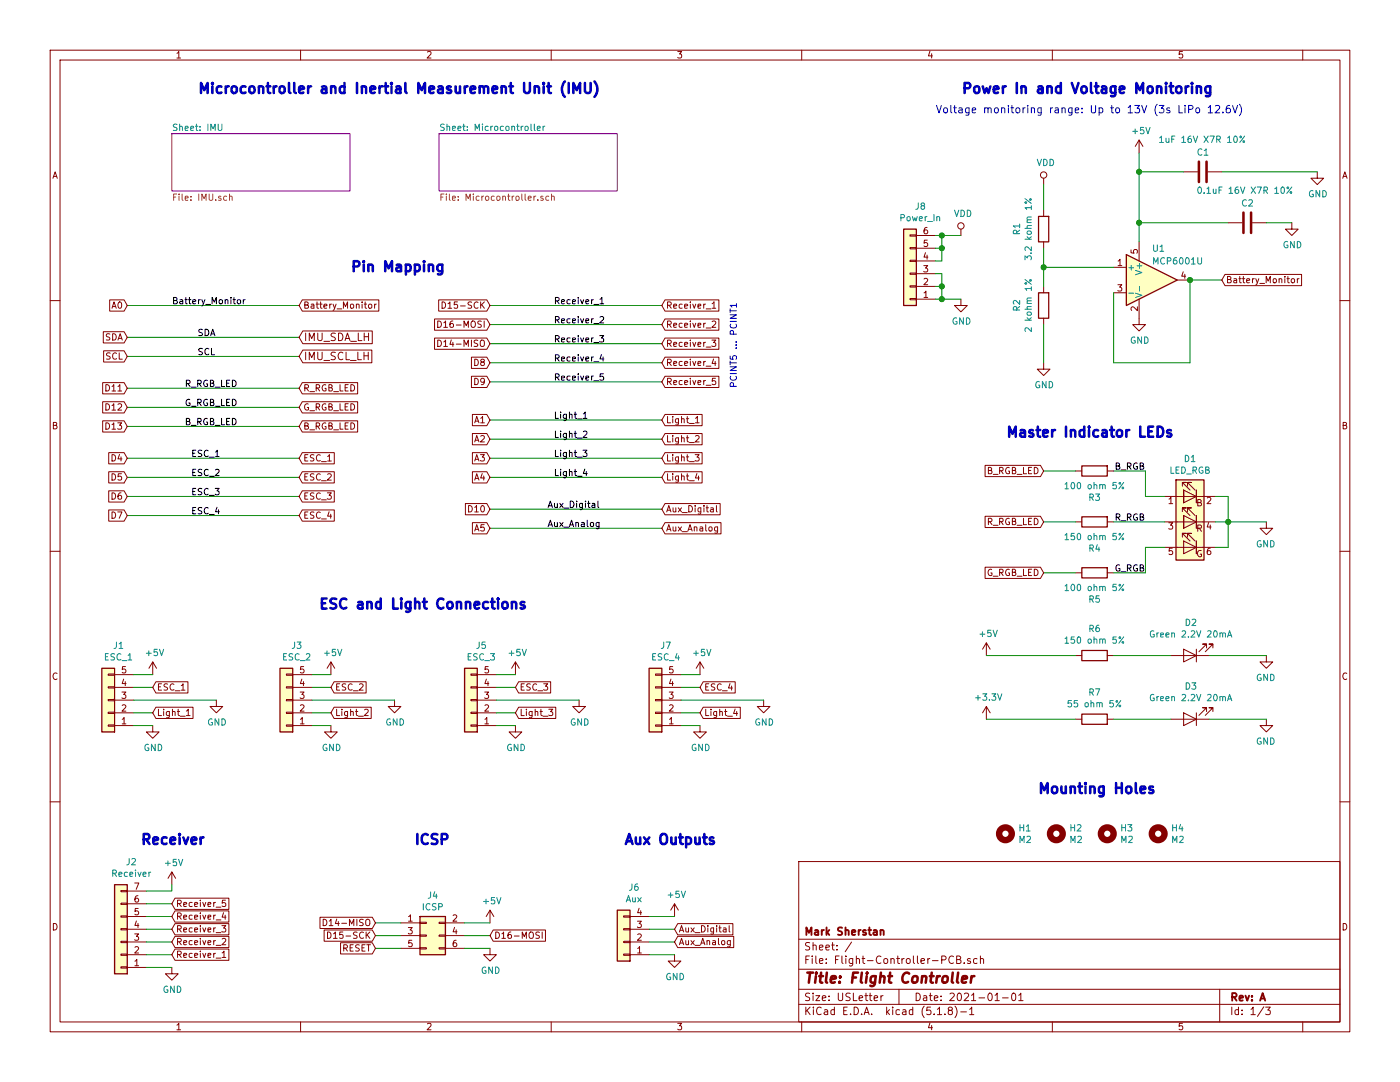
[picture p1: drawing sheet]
EESchema Schematic File Version 4
LIBS:Flight-Controller-PCB-cache
EELAYER 30 0
EELAYER END
$Descr USLetter 11000 8500
encoding utf-8
Sheet 1 3
Title "Flight Controller"
Date "2021-01-01"
Rev "A"
Comp "Mark Sherstan"
Comment1 ""
Comment2 ""
Comment3 ""
Comment4 ""
$EndDescr
Text Notes 7550 750  0    79   ~ 16
Power In and Voltage Monitoring
$Sheet
S 1350 1050 1400 450 
U 5FD99B6C
F0 "IMU" 50
F1 "IMU.sch" 50
$EndSheet
$Sheet
S 3450 1050 1400 450 
U 5FDD4B9C
F0 "Microcontroller" 50
F1 "Microcontroller.sch" 50
$EndSheet
$Comp
L power:VDD #PWR?
U 1 1
P 7550 1850
AR Path="/5FDD4B9C/60059FB0" Ref="#PWR?"  Part="1" 
AR Path="/60059FB0" Ref="#PWR019"  Part="1" 
F 0 "#PWR019" H 7550 1700 50  0001 C CNN
F 1 "VDD" H 7567 2023 50  0000 C CNN
F 2 "" H 7550 1850 50  0001 C CNN
F 3 "" H 7550 1850 50  0001 C CNN
	1    7550 1850
	1    0    0    -1  
$EndComp
$Comp
L power:GND #PWR020
U 1 1
P 7550 2350
F 0 "#PWR020" H 7550 2100 50  0001 C CNN
F 1 "GND" H 7555 2177 50  0000 C CNN
F 2 "" H 7550 2350 50  0001 C CNN
F 3 "" H 7550 2350 50  0001 C CNN
	1    7550 2350
	1    0    0    -1  
$EndComp
Wire Wire Line
	7350 2350 7400 2350
Wire Wire Line
	7350 1850 7400 1850
$Comp
L power:VDD #PWR?
U 1 1
P 8200 1450
AR Path="/5FDD4B9C/6005BC3C" Ref="#PWR?"  Part="1" 
AR Path="/6005BC3C" Ref="#PWR023"  Part="1" 
F 0 "#PWR023" H 8200 1300 50  0001 C CNN
F 1 "VDD" H 8217 1623 50  0000 C CNN
F 2 "" H 8200 1450 50  0001 C CNN
F 3 "" H 8200 1450 50  0001 C CNN
	1    8200 1450
	1    0    0    -1  
$EndComp
$Comp
L Device:R R?
U 1 1
P 8200 1800
AR Path="/5FD99B6C/6005CA0F" Ref="R?"  Part="1" 
AR Path="/5FD9E07D/6005CA0F" Ref="R?"  Part="1" 
AR Path="/5FDD4B9C/6005CA0F" Ref="R?"  Part="1" 
AR Path="/6005CA0F" Ref="R1"  Part="1" 
F 0 "R1" V 8407 1800 50  0000 C CNN
F 1 "3.2 kohm 1%" V 8316 1800 50  0000 C CNN
F 2 "Resistor_SMD:R_0603_1608Metric_Pad1.05x0.95mm_HandSolder" V 8130 1800 50  0001 C CNN
F 3 "~" H 8200 1800 50  0001 C CNN
	1    8200 1800
	-1   0    0    1   
$EndComp
$Comp
L Device:R R?
U 1 1
P 8200 2400
AR Path="/5FD99B6C/6005CE27" Ref="R?"  Part="1" 
AR Path="/5FD9E07D/6005CE27" Ref="R?"  Part="1" 
AR Path="/5FDD4B9C/6005CE27" Ref="R?"  Part="1" 
AR Path="/6005CE27" Ref="R2"  Part="1" 
F 0 "R2" V 8407 2400 50  0000 C CNN
F 1 "2 kohm 1%" V 8316 2400 50  0000 C CNN
F 2 "Resistor_SMD:R_0603_1608Metric_Pad1.05x0.95mm_HandSolder" V 8130 2400 50  0001 C CNN
F 3 "~" H 8200 2400 50  0001 C CNN
	1    8200 2400
	-1   0    0    1   
$EndComp
$Comp
L power:GND #PWR024
U 1 1
P 8200 2850
F 0 "#PWR024" H 8200 2600 50  0001 C CNN
F 1 "GND" H 8205 2677 50  0000 C CNN
F 2 "" H 8200 2850 50  0001 C CNN
F 3 "" H 8200 2850 50  0001 C CNN
	1    8200 2850
	1    0    0    -1  
$EndComp
Wire Wire Line
	8200 1450 8200 1650
Text Notes 1550 750  0    79   ~ 16
Microcontroller and Inertial Measurement Unit (IMU)
$Comp
L power:+5V #PWR025
U 1 1
P 8950 1200
F 0 "#PWR025" H 8950 1050 50  0001 C CNN
F 1 "+5V" H 8965 1373 50  0000 C CNN
F 2 "" H 8950 1200 50  0001 C CNN
F 3 "" H 8950 1200 50  0001 C CNN
	1    8950 1200
	1    0    0    -1  
$EndComp
$Comp
L Amplifier_Operational:MCP6001U U1
U 1 1
P 9050 2200
F 0 "U1" H 9050 2450 50  0000 L CNN
F 1 "MCP6001U" H 9050 2350 50  0000 L CNN
F 2 "Package_TO_SOT_SMD:SOT-23-5" H 9050 2200 50  0001 L CNN
F 3 "" H 9050 2200 50  0001 C CNN
F 4 "https://www.digikey.ca/en/products/detail/microchip-technology/MCP6001UT-I-OT/562450" H 9050 2200 50  0001 C CNN "Digi-Key LinkDigi LinkDigi-Key Link"
F 5 "Microchip Technology" H 9050 2200 50  0001 C CNN "Manufacturer"
F 6 "MCP6001UT-I/OT" H 9050 2200 50  0001 C CNN "Manufacturer #"
F 7 "MCP6001UT-I/OTCT-ND" H 9050 2200 50  0001 C CNN "Digi-Key #"
	1    9050 2200
	1    0    0    -1  
$EndComp
$Comp
L Device:C C?
U 1 1
P 9800 1750
AR Path="/5FD99B6C/6007A77A" Ref="C?"  Part="1" 
AR Path="/5FD9E07D/6007A77A" Ref="C?"  Part="1" 
AR Path="/5FDD4B9C/6007A77A" Ref="C?"  Part="1" 
AR Path="/6007A77A" Ref="C2"  Part="1" 
F 0 "C2" V 9950 1700 50  0000 L CNN
F 1 "0.1uF 16V X7R 10%" V 10050 1350 50  0000 L CNN
F 2 "Capacitor_SMD:C_0603_1608Metric_Pad1.05x0.95mm_HandSolder" H 9838 1600 50  0001 C CNN
F 3 "~" H 9800 1750 50  0001 C CNN
	1    9800 1750
	0    1    -1   0   
$EndComp
$Comp
L power:GND #PWR026
U 1 1
P 8950 2500
F 0 "#PWR026" H 8950 2250 50  0001 C CNN
F 1 "GND" H 8955 2327 50  0000 C CNN
F 2 "" H 8950 2500 50  0001 C CNN
F 3 "" H 8950 2500 50  0001 C CNN
	1    8950 2500
	1    0    0    -1  
$EndComp
Wire Wire Line
	8750 2850 9350 2850
Wire Wire Line
	8750 2100 8200 2100
Connection ~ 8200 2100
Wire Wire Line
	8200 2100 8200 2250
Wire Wire Line
	8200 1950 8200 2100
Wire Wire Line
	8200 2550 8200 2850
Wire Wire Line
	8750 2300 8750 2850
Wire Wire Line
	9350 2200 9350 2850
Text Notes 2750 2150 0    79   ~ 16
Pin Mapping
Text GLabel 2350 2400 2    50   Input ~ 0
Battery_Monitor
Text GLabel 9600 2200 2    50   Input ~ 0
Battery_Monitor
Wire Wire Line
	9350 2200 9600 2200
Connection ~ 9350 2200
Text GLabel 2350 2800 2    59   Input ~ 0
IMU_SCL_LH
Text GLabel 2350 2650 2    59   Input ~ 0
IMU_SDA_LH
Text Notes 2500 4800 0    79   ~ 16
ESC and Light Connections
Text GLabel 2350 3050 2    50   Input ~ 0
R_RGB_LED
Text GLabel 2350 3350 2    50   Input ~ 0
B_RGB_LED
Text GLabel 2350 3200 2    50   Input ~ 0
G_RGB_LED
Text GLabel 2350 3600 2    50   Input ~ 0
ESC_1
Text GLabel 2350 3750 2    50   Input ~ 0
ESC_2
Text GLabel 2350 3900 2    50   Input ~ 0
ESC_3
Text GLabel 2350 4050 2    50   Input ~ 0
ESC_4
Wire Wire Line
	1000 3600 2350 3600
Wire Wire Line
	2350 3750 1000 3750
Wire Wire Line
	1000 3900 2350 3900
Wire Wire Line
	2350 4050 1000 4050
Text GLabel 5200 2400 2    50   Input ~ 0
Receiver_1
Text GLabel 5200 2550 2    50   Input ~ 0
Receiver_2
Text GLabel 5200 2700 2    50   Input ~ 0
Receiver_3
Text GLabel 5200 2850 2    50   Input ~ 0
Receiver_4
Wire Wire Line
	3850 2400 5200 2400
Wire Wire Line
	5200 2550 3850 2550
Wire Wire Line
	3850 2700 5200 2700
Wire Wire Line
	5200 2850 3850 2850
Wire Wire Line
	1000 3050 2350 3050
Wire Wire Line
	2350 3200 1000 3200
Wire Wire Line
	2350 3350 1000 3350
Wire Wire Line
	1000 2800 2350 2800
Wire Wire Line
	1000 2650 2350 2650
Wire Wire Line
	1000 2400 2350 2400
Text GLabel 5200 3300 2    50   Input ~ 0
Light_1
Text GLabel 5200 3450 2    50   Input ~ 0
Light_2
Text GLabel 5200 3600 2    50   Input ~ 0
Light_3
Text GLabel 5200 3750 2    50   Input ~ 0
Light_4
Wire Wire Line
	3850 3300 5200 3300
Wire Wire Line
	5200 3450 3850 3450
Wire Wire Line
	3850 3600 5200 3600
Wire Wire Line
	5200 3750 3850 3750
Text GLabel 1200 5600 2    50   Input ~ 0
Light_1
Text GLabel 2600 5600 2    50   Input ~ 0
Light_2
Text GLabel 4050 5600 2    50   Input ~ 0
Light_3
Text GLabel 5500 5600 2    50   Input ~ 0
Light_4
Text GLabel 1200 5400 2    50   Input ~ 0
ESC_1
Text GLabel 2600 5400 2    50   Input ~ 0
ESC_2
Text GLabel 4050 5400 2    50   Input ~ 0
ESC_3
Text GLabel 5500 5400 2    50   Input ~ 0
ESC_4
$Comp
L power:GND #PWR02
U 1 1
P 1200 5700
F 0 "#PWR02" H 1200 5450 50  0001 C CNN
F 1 "GND" H 1205 5527 50  0000 C CNN
F 2 "" H 1200 5700 50  0001 C CNN
F 3 "" H 1200 5700 50  0001 C CNN
	1    1200 5700
	1    0    0    -1  
$EndComp
Wire Wire Line
	1050 5700 1200 5700
$Comp
L power:+5V #PWR01
U 1 1
P 1200 5300
F 0 "#PWR01" H 1200 5150 50  0001 C CNN
F 1 "+5V" H 1215 5473 50  0000 C CNN
F 2 "" H 1200 5300 50  0001 C CNN
F 3 "" H 1200 5300 50  0001 C CNN
	1    1200 5300
	1    0    0    -1  
$EndComp
Wire Wire Line
	1050 5300 1200 5300
Wire Wire Line
	1200 5400 1050 5400
$Comp
L Mechanical:MountingHole H1
U 1 1
P 7900 6550
F 0 "H1" H 8000 6596 50  0000 L CNN
F 1 "M2" H 8000 6505 50  0000 L CNN
F 2 "MountingHole:MountingHole_2.2mm_M2_ISO7380_Pad" H 7900 6550 50  0001 C CNN
F 3 "~" H 7900 6550 50  0001 C CNN
	1    7900 6550
	1    0    0    -1  
$EndComp
$Comp
L Mechanical:MountingHole H2
U 1 1
P 8300 6550
F 0 "H2" H 8400 6596 50  0000 L CNN
F 1 "M2" H 8400 6505 50  0000 L CNN
F 2 "MountingHole:MountingHole_2.2mm_M2_ISO7380_Pad" H 8300 6550 50  0001 C CNN
F 3 "~" H 8300 6550 50  0001 C CNN
	1    8300 6550
	1    0    0    -1  
$EndComp
$Comp
L Mechanical:MountingHole H3
U 1 1
P 8700 6550
F 0 "H3" H 8800 6596 50  0000 L CNN
F 1 "M2" H 8800 6505 50  0000 L CNN
F 2 "MountingHole:MountingHole_2.2mm_M2_ISO7380_Pad" H 8700 6550 50  0001 C CNN
F 3 "~" H 8700 6550 50  0001 C CNN
	1    8700 6550
	1    0    0    -1  
$EndComp
$Comp
L Mechanical:MountingHole H4
U 1 1
P 9100 6550
F 0 "H4" H 9200 6596 50  0000 L CNN
F 1 "M2" H 9200 6505 50  0000 L CNN
F 2 "MountingHole:MountingHole_2.2mm_M2_ISO7380_Pad" H 9100 6550 50  0001 C CNN
F 3 "~" H 9100 6550 50  0001 C CNN
	1    9100 6550
	1    0    0    -1  
$EndComp
Text Notes 8150 6250 0    79   ~ 16
Mounting Holes
Text Notes 7350 900  0    59   ~ 0
Voltage monitoring range: Up to 13V (3s LiPo 12.6V) 
$Comp
L Device:C C?
U 1 1
P 9450 1350
AR Path="/5FD99B6C/5FE12F4E" Ref="C?"  Part="1" 
AR Path="/5FD9E07D/5FE12F4E" Ref="C?"  Part="1" 
AR Path="/5FDD4B9C/5FE12F4E" Ref="C?"  Part="1" 
AR Path="/5FE12F4E" Ref="C1"  Part="1" 
F 0 "C1" V 9600 1300 50  0000 L CNN
F 1 "1uF 16V X7R 10%" V 9700 1000 50  0000 L CNN
F 2 "Capacitor_SMD:C_0603_1608Metric_Pad1.05x0.95mm_HandSolder" H 9488 1200 50  0001 C CNN
F 3 "~" H 9450 1350 50  0001 C CNN
	1    9450 1350
	0    1    -1   0   
$EndComp
Wire Wire Line
	9300 1350 8950 1350
Wire Wire Line
	8950 1200 8950 1350
Connection ~ 8950 1350
Wire Wire Line
	9650 1750 8950 1750
Wire Wire Line
	8950 1350 8950 1750
Connection ~ 8950 1750
Wire Wire Line
	8950 1750 8950 1900
$Comp
L power:GND #PWR031
U 1 1
P 10350 1350
F 0 "#PWR031" H 10350 1100 50  0001 C CNN
F 1 "GND" H 10355 1177 50  0000 C CNN
F 2 "" H 10350 1350 50  0001 C CNN
F 3 "" H 10350 1350 50  0001 C CNN
	1    10350 1350
	1    0    0    -1  
$EndComp
Wire Wire Line
	9600 1350 10350 1350
$Comp
L power:GND #PWR030
U 1 1
P 10150 1750
F 0 "#PWR030" H 10150 1500 50  0001 C CNN
F 1 "GND" H 10155 1577 50  0000 C CNN
F 2 "" H 10150 1750 50  0001 C CNN
F 3 "" H 10150 1750 50  0001 C CNN
	1    10150 1750
	1    0    0    -1  
$EndComp
Wire Wire Line
	9950 1750 10150 1750
Text Label 1350 2400 0    50   ~ 0
Battery_Monitor
Text Label 1550 2800 0    50   ~ 0
SCL
Text Label 1550 2650 0    50   ~ 0
SDA
Text Label 1450 3050 0    50   ~ 0
R_RGB_LED
Text Label 1450 3200 0    50   ~ 0
G_RGB_LED
Text Label 1450 3350 0    50   ~ 0
B_RGB_LED
Text Label 1500 3600 0    50   ~ 0
ESC_1
Text Label 1500 3750 0    50   ~ 0
ESC_2
Text Label 1500 3900 0    50   ~ 0
ESC_3
Text Label 1500 4050 0    50   ~ 0
ESC_4
Text Notes 1100 6650 0    79   ~ 16
Receiver
Text GLabel 1350 7500 2    50   Input ~ 0
Receiver_1
Text GLabel 1350 7400 2    50   Input ~ 0
Receiver_2
Text GLabel 1350 7300 2    50   Input ~ 0
Receiver_3
Text GLabel 1350 7200 2    50   Input ~ 0
Receiver_4
$Comp
L power:+5V #PWR03
U 1 1
P 1350 6950
F 0 "#PWR03" H 1350 6800 50  0001 C CNN
F 1 "+5V" H 1365 7123 50  0000 C CNN
F 2 "" H 1350 6950 50  0001 C CNN
F 3 "" H 1350 6950 50  0001 C CNN
	1    1350 6950
	1    0    0    -1  
$EndComp
$Comp
L power:GND #PWR04
U 1 1
P 1350 7600
F 0 "#PWR04" H 1350 7350 50  0001 C CNN
F 1 "GND" H 1355 7427 50  0000 C CNN
F 2 "" H 1350 7600 50  0001 C CNN
F 3 "" H 1350 7600 50  0001 C CNN
	1    1350 7600
	1    0    0    -1  
$EndComp
Text Label 4350 2400 0    50   ~ 0
Receiver_1
Text Label 4350 2550 0    50   ~ 0
Receiver_2
Text Label 4350 2700 0    50   ~ 0
Receiver_3
Text Label 4350 2850 0    50   ~ 0
Receiver_4
Text Label 4350 3300 0    50   ~ 0
Light_1
Text Label 4350 3450 0    50   ~ 0
Light_2
Text Label 4350 3600 0    50   ~ 0
Light_3
Text Label 4350 3750 0    50   ~ 0
Light_4
Wire Wire Line
	1150 7600 1350 7600
Wire Wire Line
	1150 7000 1350 7000
Wire Wire Line
	1350 7000 1350 6950
Wire Wire Line
	1150 7500 1350 7500
Wire Wire Line
	1150 7400 1350 7400
Wire Wire Line
	1350 7300 1150 7300
Wire Wire Line
	1150 7200 1350 7200
Wire Wire Line
	7350 2250 7400 2250
Wire Wire Line
	7400 2250 7400 2350
Connection ~ 7400 2350
Wire Wire Line
	7400 2350 7550 2350
Wire Wire Line
	7350 1950 7400 1950
Wire Wire Line
	7400 1950 7400 1850
Connection ~ 7400 1850
Wire Wire Line
	7400 1850 7550 1850
$Comp
L Connector_Generic:Conn_01x07 J2
U 1 1
P 950 7300
F 0 "J2" H 868 6775 50  0000 C CNN
F 1 "Receiver" H 868 6866 50  0000 C CNN
F 2 "Connector_JST:JST_GH_BM07B-GHS-TBT_1x07-1MP_P1.25mm_Vertical" H 950 7300 50  0001 C CNN
F 3 "~" H 950 7300 50  0001 C CNN
F 4 "JST Sales America Inc." H 950 7300 50  0001 C CNN "Manufacturer"
F 5 "BM07B-GHS-TBT(LF)(SN)(N)" H 950 7300 50  0001 C CNN "Manufacturer #"
F 6 "455-1583-1-ND" H 950 7300 50  0001 C CNN "Digi-Key #"
F 7 "https://www.digikey.ca/en/products/detail/jst-sales-america-inc/BM07B-GHS-TBT-LF-SN-N/807805?s=N4IgTCBcDaIEIFkAMB2OBaA4gCQMroBU4CQBdAXyA" H 950 7300 50  0001 C CNN "Digi-Key LinkDigi LinkDigi-Key Link"
	1    950  7300
	-1   0    0    1   
$EndComp
Text Notes 4900 6650 0    79   ~ 16
Aux Outputs
Text GLabel 5200 4000 2    50   Input ~ 0
Aux_Digital
Text GLabel 5200 4150 2    50   Input ~ 0
Aux_Analog
Wire Wire Line
	3850 4000 5200 4000
Wire Wire Line
	5200 4150 3850 4150
Text Label 4300 4000 0    50   ~ 0
Aux_Digital
Text Label 4300 4150 0    50   ~ 0
Aux_Analog
Text GLabel 5300 7300 2    50   Input ~ 0
Aux_Digital
Text GLabel 5300 7400 2    50   Input ~ 0
Aux_Analog
$Comp
L Connector_Generic:Conn_01x04 J6
U 1 1
P 4900 7400
F 0 "J6" H 4818 6975 50  0000 C CNN
F 1 "Aux" H 4818 7066 50  0000 C CNN
F 2 "Connector_JST:JST_GH_BM04B-GHS-TBT_1x04-1MP_P1.25mm_Vertical" H 4900 7400 50  0001 C CNN
F 3 "~" H 4900 7400 50  0001 C CNN
F 4 "JST Sales America Inc." H 4900 7400 50  0001 C CNN "Manufacturer"
F 5 "BM04B-GHS-TBT(LF)(SN)(N)" H 4900 7400 50  0001 C CNN "Manufacturer #"
F 6 "455-1580-1-ND" H 4900 7400 50  0001 C CNN "Digi-Key #"
F 7 "https://www.digikey.ca/en/products/detail/jst-sales-america-inc/BM04B-GHS-TBT-LF-SN-N/807802?s=N4IgTCBcDaIEIFkAMAWOBaA4gCQMroBU4CQBdAXyA" H 4900 7400 50  0001 C CNN "Digi-Key LinkDigi LinkDigi-Key Link"
	1    4900 7400
	-1   0    0    1   
$EndComp
$Comp
L power:GND #PWR015
U 1 1
P 5300 7500
F 0 "#PWR015" H 5300 7250 50  0001 C CNN
F 1 "GND" H 5305 7327 50  0000 C CNN
F 2 "" H 5300 7500 50  0001 C CNN
F 3 "" H 5300 7500 50  0001 C CNN
	1    5300 7500
	1    0    0    -1  
$EndComp
$Comp
L power:+5V #PWR014
U 1 1
P 5300 7200
F 0 "#PWR014" H 5300 7050 50  0001 C CNN
F 1 "+5V" H 5315 7373 50  0000 C CNN
F 2 "" H 5300 7200 50  0001 C CNN
F 3 "" H 5300 7200 50  0001 C CNN
	1    5300 7200
	1    0    0    -1  
$EndComp
Wire Wire Line
	5100 7200 5300 7200
Wire Wire Line
	5100 7500 5300 7500
Wire Wire Line
	5100 7400 5300 7400
Wire Wire Line
	5100 7300 5300 7300
$Comp
L Connector_Generic:Conn_01x06 J8
U 1 1
P 7150 2150
F 0 "J8" H 7068 1625 50  0000 C CNN
F 1 "Power_In" H 7068 1716 50  0000 C CNN
F 2 "Connector_JST:JST_GH_BM06B-GHS-TBT_1x06-1MP_P1.25mm_Vertical" H 7150 2150 50  0001 C CNN
F 3 "~" H 7150 2150 50  0001 C CNN
F 4 "JST Sales America Inc." H 7150 2150 50  0001 C CNN "Manufacturer"
F 5 "BM06B-GHS-TBT(LF)(SN)(N)" H 7150 2150 50  0001 C CNN "Manufacturer #"
F 6 "455-1582-1-ND" H 7150 2150 50  0001 C CNN "Digi-Key #"
F 7 "https://www.digikey.ca/en/products/detail/jst-sales-america-inc/BM06B-GHS-TBT-LF-SN-N/807804" H 7150 2150 50  0001 C CNN "Digi-Key LinkDigi LinkDigi-Key Link"
	1    7150 2150
	-1   0    0    1   
$EndComp
Wire Wire Line
	7350 2150 7400 2150
Wire Wire Line
	7400 2150 7400 2250
Connection ~ 7400 2250
Wire Wire Line
	7350 2050 7400 2050
Wire Wire Line
	7400 2050 7400 1950
Connection ~ 7400 1950
Text GLabel 5200 3000 2    50   Input ~ 0
Receiver_5
Wire Wire Line
	5200 3000 3850 3000
Text Label 4350 3000 0    50   ~ 0
Receiver_5
Text GLabel 1350 7100 2    50   Input ~ 0
Receiver_5
Wire Wire Line
	1150 7100 1350 7100
Text Notes 7900 3450 0    79   ~ 16
Master Indicator LEDs
$Comp
L Device:R R?
U 1 1
P 8600 3700
AR Path="/5FD99B6C/60061C0F" Ref="R?"  Part="1" 
AR Path="/5FD9E07D/60061C0F" Ref="R?"  Part="1" 
AR Path="/5FDD4B9C/60061C0F" Ref="R?"  Part="1" 
AR Path="/60061C0F" Ref="R3"  Part="1" 
F 0 "R3" V 8807 3700 50  0000 C CNN
F 1 "100 ohm 5%" V 8716 3700 50  0000 C CNN
F 2 "Resistor_SMD:R_0603_1608Metric_Pad1.05x0.95mm_HandSolder" V 8530 3700 50  0001 C CNN
F 3 "~" H 8600 3700 50  0001 C CNN
	1    8600 3700
	0    -1   1    0   
$EndComp
$Comp
L Device:R R?
U 1 1
P 8600 4100
AR Path="/5FD99B6C/600625FC" Ref="R?"  Part="1" 
AR Path="/5FD9E07D/600625FC" Ref="R?"  Part="1" 
AR Path="/5FDD4B9C/600625FC" Ref="R?"  Part="1" 
AR Path="/600625FC" Ref="R4"  Part="1" 
F 0 "R4" V 8807 4100 50  0000 C CNN
F 1 "150 ohm 5%" V 8716 4100 50  0000 C CNN
F 2 "Resistor_SMD:R_0603_1608Metric_Pad1.05x0.95mm_HandSolder" V 8530 4100 50  0001 C CNN
F 3 "~" H 8600 4100 50  0001 C CNN
	1    8600 4100
	0    -1   1    0   
$EndComp
$Comp
L Device:R R?
U 1 1
P 8600 4500
AR Path="/5FD99B6C/60062A76" Ref="R?"  Part="1" 
AR Path="/5FD9E07D/60062A76" Ref="R?"  Part="1" 
AR Path="/5FDD4B9C/60062A76" Ref="R?"  Part="1" 
AR Path="/60062A76" Ref="R5"  Part="1" 
F 0 "R5" V 8807 4500 50  0000 C CNN
F 1 "100 ohm 5%" V 8716 4500 50  0000 C CNN
F 2 "Resistor_SMD:R_0603_1608Metric_Pad1.05x0.95mm_HandSolder" V 8530 4500 50  0001 C CNN
F 3 "~" H 8600 4500 50  0001 C CNN
	1    8600 4500
	0    -1   1    0   
$EndComp
Wire Wire Line
	9150 3900 9000 3900
Wire Wire Line
	9000 3900 9000 3700
Wire Wire Line
	9000 4500 9000 4300
Wire Wire Line
	9000 4300 9150 4300
Text GLabel 8200 4100 0    50   Input ~ 0
R_RGB_LED
Text GLabel 8200 3700 0    50   Input ~ 0
B_RGB_LED
Text GLabel 8200 4500 0    50   Input ~ 0
G_RGB_LED
Wire Wire Line
	9000 3700 8750 3700
Wire Wire Line
	8450 3700 8200 3700
Wire Wire Line
	8200 4500 8450 4500
Wire Wire Line
	9000 4500 8750 4500
$Comp
L Custom:LED_RGB D1
U 1 1
P 9350 4100
F 0 "D1" H 9350 4597 50  0000 C CNN
F 1 "LED_RGB" H 9350 4506 50  0000 C CNN
F 2 "Custom:RGB_LED" H 9350 4050 50  0001 C CNN
F 3 "~" H 9350 4050 50  0001 C CNN
F 4 "Everlight Electronics Co Ltd" H 9350 4100 50  0001 C CNN "Manufacturer"
F 5 "EAST1616RGBA4" H 9350 4100 50  0001 C CNN "Manufacturer #"
F 6 "1080-EAST1616RGBA4CT-ND" H 9350 4100 50  0001 C CNN "Digi-Key #"
F 7 "https://www.digikey.ca/en/products/detail/everlight-electronics-co-ltd/EAST1616RGBA4/11200796" H 9350 4100 50  0001 C CNN "Digi-Key LinkDigi LinkDigi-Key Link"
	1    9350 4100
	-1   0    0    -1  
$EndComp
Wire Wire Line
	9150 4100 8750 4100
Wire Wire Line
	8450 4100 8200 4100
Text Label 9000 3700 2    50   ~ 0
B_RGB
Text Label 9000 4100 2    50   ~ 0
R_RGB
Text Label 9000 4500 2    50   ~ 0
G_RGB
Wire Wire Line
	9950 4100 9650 4100
Connection ~ 9650 4100
Wire Wire Line
	9650 4300 9650 4100
Wire Wire Line
	9550 4300 9650 4300
Wire Wire Line
	9650 4100 9550 4100
Wire Wire Line
	9650 3900 9650 4100
Wire Wire Line
	9550 3900 9650 3900
$Comp
L power:GND #PWR027
U 1 1
P 9950 4100
F 0 "#PWR027" H 9950 3850 50  0001 C CNN
F 1 "GND" H 9955 3927 50  0000 C CNN
F 2 "" H 9950 4100 50  0001 C CNN
F 3 "" H 9950 4100 50  0001 C CNN
	1    9950 4100
	-1   0    0    -1  
$EndComp
$Comp
L Device:LED D2
U 1 1
P 9350 5150
F 0 "D2" H 9343 4895 50  0000 C CNN
F 1 "Green 2.2V 20mA" H 9343 4986 50  0000 C CNN
F 2 "LED_SMD:LED_0603_1608Metric_Pad1.05x0.95mm_HandSolder" H 9350 5150 50  0001 C CNN
F 3 "~" H 9350 5150 50  0001 C CNN
	1    9350 5150
	-1   0    0    1   
$EndComp
$Comp
L Device:LED D3
U 1 1
P 9350 5650
F 0 "D3" H 9343 5395 50  0000 C CNN
F 1 "Green 2.2V 20mA" H 9343 5486 50  0000 C CNN
F 2 "LED_SMD:LED_0603_1608Metric_Pad1.05x0.95mm_HandSolder" H 9350 5650 50  0001 C CNN
F 3 "~" H 9350 5650 50  0001 C CNN
	1    9350 5650
	-1   0    0    1   
$EndComp
$Comp
L power:+3.3V #PWR022
U 1 1
P 7750 5650
F 0 "#PWR022" H 7750 5500 50  0001 C CNN
F 1 "+3.3V" H 7765 5823 50  0000 C CNN
F 2 "" H 7750 5650 50  0001 C CNN
F 3 "" H 7750 5650 50  0001 C CNN
	1    7750 5650
	1    0    0    -1  
$EndComp
$Comp
L power:+5V #PWR021
U 1 1
P 7750 5150
F 0 "#PWR021" H 7750 5000 50  0001 C CNN
F 1 "+5V" H 7765 5323 50  0000 C CNN
F 2 "" H 7750 5150 50  0001 C CNN
F 3 "" H 7750 5150 50  0001 C CNN
	1    7750 5150
	1    0    0    -1  
$EndComp
$Comp
L Device:R R?
U 1 1
P 8600 5150
AR Path="/5FD99B6C/60451094" Ref="R?"  Part="1" 
AR Path="/5FD9E07D/60451094" Ref="R?"  Part="1" 
AR Path="/5FDD4B9C/60451094" Ref="R?"  Part="1" 
AR Path="/60451094" Ref="R6"  Part="1" 
F 0 "R6" V 8807 5150 50  0000 C CNN
F 1 "150 ohm 5%" V 8716 5150 50  0000 C CNN
F 2 "Resistor_SMD:R_0603_1608Metric_Pad1.05x0.95mm_HandSolder" V 8530 5150 50  0001 C CNN
F 3 "~" H 8600 5150 50  0001 C CNN
	1    8600 5150
	0    -1   -1   0   
$EndComp
Wire Wire Line
	8750 5150 9200 5150
$Comp
L power:GND #PWR028
U 1 1
P 9950 5150
F 0 "#PWR028" H 9950 4900 50  0001 C CNN
F 1 "GND" H 9955 4977 50  0000 C CNN
F 2 "" H 9950 5150 50  0001 C CNN
F 3 "" H 9950 5150 50  0001 C CNN
	1    9950 5150
	-1   0    0    -1  
$EndComp
Wire Wire Line
	9500 5150 9950 5150
$Comp
L power:GND #PWR029
U 1 1
P 9950 5650
F 0 "#PWR029" H 9950 5400 50  0001 C CNN
F 1 "GND" H 9955 5477 50  0000 C CNN
F 2 "" H 9950 5650 50  0001 C CNN
F 3 "" H 9950 5650 50  0001 C CNN
	1    9950 5650
	-1   0    0    -1  
$EndComp
Wire Wire Line
	9500 5650 9950 5650
$Comp
L Device:R R?
U 1 1
P 8600 5650
AR Path="/5FD99B6C/60479F73" Ref="R?"  Part="1" 
AR Path="/5FD9E07D/60479F73" Ref="R?"  Part="1" 
AR Path="/5FDD4B9C/60479F73" Ref="R?"  Part="1" 
AR Path="/60479F73" Ref="R7"  Part="1" 
F 0 "R7" V 8807 5650 50  0000 C CNN
F 1 "55 ohm 5%" V 8716 5650 50  0000 C CNN
F 2 "Resistor_SMD:R_0603_1608Metric_Pad1.05x0.95mm_HandSolder" V 8530 5650 50  0001 C CNN
F 3 "~" H 8600 5650 50  0001 C CNN
	1    8600 5650
	0    -1   -1   0   
$EndComp
Wire Wire Line
	8750 5650 9200 5650
Wire Wire Line
	7750 5650 8450 5650
Wire Wire Line
	7750 5150 8450 5150
$Comp
L Connector_Generic:Conn_02x03_Odd_Even J?
U 1 1
P 3350 7350
AR Path="/5FDD4B9C/6036A900" Ref="J?"  Part="1" 
AR Path="/6036A900" Ref="J4"  Part="1" 
F 0 "J4" H 3400 7667 50  0000 C CNN
F 1 "ICSP" H 3400 7576 50  0000 C CNN
F 2 "Connector_PinHeader_2.54mm:PinHeader_2x03_P2.54mm_Vertical" H 3350 7350 50  0001 C CNN
F 3 "~" H 3350 7350 50  0001 C CNN
	1    3350 7350
	1    0    0    -1  
$EndComp
$Comp
L power:+5V #PWR?
U 1 1
P 3850 7250
AR Path="/5FDD4B9C/6036A909" Ref="#PWR?"  Part="1" 
AR Path="/6036A909" Ref="#PWR09"  Part="1" 
F 0 "#PWR09" H 3850 7100 50  0001 C CNN
F 1 "+5V" H 3865 7423 50  0000 C CNN
F 2 "" H 3850 7250 50  0001 C CNN
F 3 "" H 3850 7250 50  0001 C CNN
	1    3850 7250
	1    0    0    -1  
$EndComp
$Comp
L power:GND #PWR?
U 1 1
P 3850 7450
AR Path="/5FDD4B9C/6036A90F" Ref="#PWR?"  Part="1" 
AR Path="/6036A90F" Ref="#PWR010"  Part="1" 
F 0 "#PWR010" H 3850 7200 50  0001 C CNN
F 1 "GND" H 3855 7277 50  0000 C CNN
F 2 "" H 3850 7450 50  0001 C CNN
F 3 "" H 3850 7450 50  0001 C CNN
	1    3850 7450
	1    0    0    -1  
$EndComp
Wire Wire Line
	3650 7250 3850 7250
Wire Wire Line
	3850 7350 3650 7350
Wire Wire Line
	3650 7450 3850 7450
Wire Wire Line
	2950 7250 3150 7250
Text GLabel 2950 7450 0    50   Input ~ 0
RESET
Wire Wire Line
	2950 7450 3150 7450
Wire Wire Line
	3150 7350 2950 7350
Text Notes 3250 6650 0    79   ~ 16
ICSP
Text GLabel 3850 3750 0    50   Input ~ 0
A4
Text GLabel 3850 4150 0    50   Input ~ 0
A5
Text GLabel 3850 3450 0    50   Input ~ 0
A2
Text GLabel 3850 3600 0    50   Input ~ 0
A3
Text GLabel 1000 2400 0    50   Input ~ 0
A0
Text GLabel 3850 3300 0    50   Input ~ 0
A1
Text GLabel 1000 4050 0    50   Input ~ 0
D7
Text GLabel 1000 3900 0    50   Input ~ 0
D6
Text GLabel 1000 3200 0    50   Input ~ 0
D12
Text GLabel 1000 2650 0    50   Input ~ 0
SDA
Text GLabel 1000 3600 0    50   Input ~ 0
D4
Text GLabel 1000 3750 0    50   Input ~ 0
D5
Text GLabel 3850 2850 0    50   Input ~ 0
D8
Text GLabel 3850 3000 0    50   Input ~ 0
D9
Text GLabel 3850 4000 0    50   Input ~ 0
D10
Text GLabel 1000 3050 0    50   Input ~ 0
D11
Text GLabel 1000 3350 0    50   Input ~ 0
D13
Text GLabel 1000 2800 0    50   Input ~ 0
SCL
Text GLabel 3850 7350 2    50   Input ~ 0
D16-MOSI
Text GLabel 2950 7250 0    50   Input ~ 0
D14-MISO
Text GLabel 2950 7350 0    50   Input ~ 0
D15-SCK
Text GLabel 3850 2550 0    50   Input ~ 0
D16-MOSI
Text GLabel 3850 2700 0    50   Input ~ 0
D14-MISO
Text GLabel 3850 2400 0    50   Input ~ 0
D15-SCK
Text Notes 5800 3050 1    50   ~ 0
PCINT5 … PCINT1
Wire Wire Line
	1050 5600 1200 5600
$Comp
L Connector_Generic:Conn_01x05 J1
U 1 1
P 850 5500
F 0 "J1" H 768 5075 50  0000 C CNN
F 1 "ESC_1" H 768 5166 50  0000 C CNN
F 2 "Connector_JST:JST_GH_BM05B-GHS-TBT_1x05-1MP_P1.25mm_Vertical" H 850 5500 50  0001 C CNN
F 3 "~" H 850 5500 50  0001 C CNN
F 4 "JST Sales America Inc." H 850 5500 50  0001 C CNN "Manufacturer"
F 5 "BM05B-GHS-TBT(LF)(SN)(N)" H 850 5500 50  0001 C CNN "Manufacturer #"
F 6 "455-1581-1-ND" H 850 5500 50  0001 C CNN "Digi-Key #"
F 7 "https://www.digikey.ca/en/products/detail/jst-sales-america-inc/BM05B-GHS-TBT-LF-SN-N/807803?s=N4IgTCBcDaIEIFkAMBWOBaA4gCQMroBU4CQBdAXyA" H 850 5500 50  0001 C CNN "Digi-Key LinkDigi LinkDigi-Key Link"
	1    850  5500
	-1   0    0    1   
$EndComp
$Comp
L power:GND #PWR05
U 1 1
P 1700 5500
F 0 "#PWR05" H 1700 5250 50  0001 C CNN
F 1 "GND" H 1705 5327 50  0000 C CNN
F 2 "" H 1700 5500 50  0001 C CNN
F 3 "" H 1700 5500 50  0001 C CNN
	1    1700 5500
	1    0    0    -1  
$EndComp
Wire Wire Line
	1050 5500 1700 5500
$Comp
L power:GND #PWR07
U 1 1
P 2600 5700
F 0 "#PWR07" H 2600 5450 50  0001 C CNN
F 1 "GND" H 2605 5527 50  0000 C CNN
F 2 "" H 2600 5700 50  0001 C CNN
F 3 "" H 2600 5700 50  0001 C CNN
	1    2600 5700
	1    0    0    -1  
$EndComp
Wire Wire Line
	2450 5700 2600 5700
$Comp
L power:+5V #PWR06
U 1 1
P 2600 5300
F 0 "#PWR06" H 2600 5150 50  0001 C CNN
F 1 "+5V" H 2615 5473 50  0000 C CNN
F 2 "" H 2600 5300 50  0001 C CNN
F 3 "" H 2600 5300 50  0001 C CNN
	1    2600 5300
	1    0    0    -1  
$EndComp
Wire Wire Line
	2450 5300 2600 5300
Wire Wire Line
	2600 5400 2450 5400
Wire Wire Line
	2450 5600 2600 5600
$Comp
L Connector_Generic:Conn_01x05 J3
U 1 1
P 2250 5500
F 0 "J3" H 2168 5075 50  0000 C CNN
F 1 "ESC_2" H 2168 5166 50  0000 C CNN
F 2 "Connector_JST:JST_GH_BM05B-GHS-TBT_1x05-1MP_P1.25mm_Vertical" H 2250 5500 50  0001 C CNN
F 3 "~" H 2250 5500 50  0001 C CNN
F 4 "JST Sales America Inc." H 2250 5500 50  0001 C CNN "Manufacturer"
F 5 "BM05B-GHS-TBT(LF)(SN)(N)" H 2250 5500 50  0001 C CNN "Manufacturer #"
F 6 "455-1581-1-ND" H 2250 5500 50  0001 C CNN "Digi-Key #"
F 7 "https://www.digikey.ca/en/products/detail/jst-sales-america-inc/BM05B-GHS-TBT-LF-SN-N/807803?s=N4IgTCBcDaIEIFkAMBWOBaA4gCQMroBU4CQBdAXyA" H 2250 5500 50  0001 C CNN "Digi-Key LinkDigi LinkDigi-Key Link"
	1    2250 5500
	-1   0    0    1   
$EndComp
$Comp
L power:GND #PWR08
U 1 1
P 3100 5500
F 0 "#PWR08" H 3100 5250 50  0001 C CNN
F 1 "GND" H 3105 5327 50  0000 C CNN
F 2 "" H 3100 5500 50  0001 C CNN
F 3 "" H 3100 5500 50  0001 C CNN
	1    3100 5500
	1    0    0    -1  
$EndComp
Wire Wire Line
	2450 5500 3100 5500
$Comp
L power:GND #PWR012
U 1 1
P 4050 5700
F 0 "#PWR012" H 4050 5450 50  0001 C CNN
F 1 "GND" H 4055 5527 50  0000 C CNN
F 2 "" H 4050 5700 50  0001 C CNN
F 3 "" H 4050 5700 50  0001 C CNN
	1    4050 5700
	1    0    0    -1  
$EndComp
Wire Wire Line
	3900 5700 4050 5700
$Comp
L power:+5V #PWR011
U 1 1
P 4050 5300
F 0 "#PWR011" H 4050 5150 50  0001 C CNN
F 1 "+5V" H 4065 5473 50  0000 C CNN
F 2 "" H 4050 5300 50  0001 C CNN
F 3 "" H 4050 5300 50  0001 C CNN
	1    4050 5300
	1    0    0    -1  
$EndComp
Wire Wire Line
	3900 5300 4050 5300
Wire Wire Line
	4050 5400 3900 5400
Wire Wire Line
	3900 5600 4050 5600
$Comp
L Connector_Generic:Conn_01x05 J5
U 1 1
P 3700 5500
F 0 "J5" H 3618 5075 50  0000 C CNN
F 1 "ESC_3" H 3618 5166 50  0000 C CNN
F 2 "Connector_JST:JST_GH_BM05B-GHS-TBT_1x05-1MP_P1.25mm_Vertical" H 3700 5500 50  0001 C CNN
F 3 "~" H 3700 5500 50  0001 C CNN
F 4 "JST Sales America Inc." H 3700 5500 50  0001 C CNN "Manufacturer"
F 5 "BM05B-GHS-TBT(LF)(SN)(N)" H 3700 5500 50  0001 C CNN "Manufacturer #"
F 6 "455-1581-1-ND" H 3700 5500 50  0001 C CNN "Digi-Key #"
F 7 "https://www.digikey.ca/en/products/detail/jst-sales-america-inc/BM05B-GHS-TBT-LF-SN-N/807803?s=N4IgTCBcDaIEIFkAMBWOBaA4gCQMroBU4CQBdAXyA" H 3700 5500 50  0001 C CNN "Digi-Key LinkDigi LinkDigi-Key Link"
	1    3700 5500
	-1   0    0    1   
$EndComp
$Comp
L power:GND #PWR013
U 1 1
P 4550 5500
F 0 "#PWR013" H 4550 5250 50  0001 C CNN
F 1 "GND" H 4555 5327 50  0000 C CNN
F 2 "" H 4550 5500 50  0001 C CNN
F 3 "" H 4550 5500 50  0001 C CNN
	1    4550 5500
	1    0    0    -1  
$EndComp
Wire Wire Line
	3900 5500 4550 5500
$Comp
L power:GND #PWR017
U 1 1
P 5500 5700
F 0 "#PWR017" H 5500 5450 50  0001 C CNN
F 1 "GND" H 5505 5527 50  0000 C CNN
F 2 "" H 5500 5700 50  0001 C CNN
F 3 "" H 5500 5700 50  0001 C CNN
	1    5500 5700
	1    0    0    -1  
$EndComp
Wire Wire Line
	5350 5700 5500 5700
$Comp
L power:+5V #PWR016
U 1 1
P 5500 5300
F 0 "#PWR016" H 5500 5150 50  0001 C CNN
F 1 "+5V" H 5515 5473 50  0000 C CNN
F 2 "" H 5500 5300 50  0001 C CNN
F 3 "" H 5500 5300 50  0001 C CNN
	1    5500 5300
	1    0    0    -1  
$EndComp
Wire Wire Line
	5350 5300 5500 5300
Wire Wire Line
	5500 5400 5350 5400
Wire Wire Line
	5350 5600 5500 5600
$Comp
L Connector_Generic:Conn_01x05 J7
U 1 1
P 5150 5500
F 0 "J7" H 5068 5075 50  0000 C CNN
F 1 "ESC_4" H 5068 5166 50  0000 C CNN
F 2 "Connector_JST:JST_GH_BM05B-GHS-TBT_1x05-1MP_P1.25mm_Vertical" H 5150 5500 50  0001 C CNN
F 3 "~" H 5150 5500 50  0001 C CNN
F 4 "JST Sales America Inc." H 5150 5500 50  0001 C CNN "Manufacturer"
F 5 "BM05B-GHS-TBT(LF)(SN)(N)" H 5150 5500 50  0001 C CNN "Manufacturer #"
F 6 "455-1581-1-ND" H 5150 5500 50  0001 C CNN "Digi-Key #"
F 7 "https://www.digikey.ca/en/products/detail/jst-sales-america-inc/BM05B-GHS-TBT-LF-SN-N/807803?s=N4IgTCBcDaIEIFkAMBWOBaA4gCQMroBU4CQBdAXyA" H 5150 5500 50  0001 C CNN "Digi-Key LinkDigi LinkDigi-Key Link"
	1    5150 5500
	-1   0    0    1   
$EndComp
$Comp
L power:GND #PWR018
U 1 1
P 6000 5500
F 0 "#PWR018" H 6000 5250 50  0001 C CNN
F 1 "GND" H 6005 5327 50  0000 C CNN
F 2 "" H 6000 5500 50  0001 C CNN
F 3 "" H 6000 5500 50  0001 C CNN
	1    6000 5500
	1    0    0    -1  
$EndComp
Wire Wire Line
	5350 5500 6000 5500
$EndSCHEMATC
